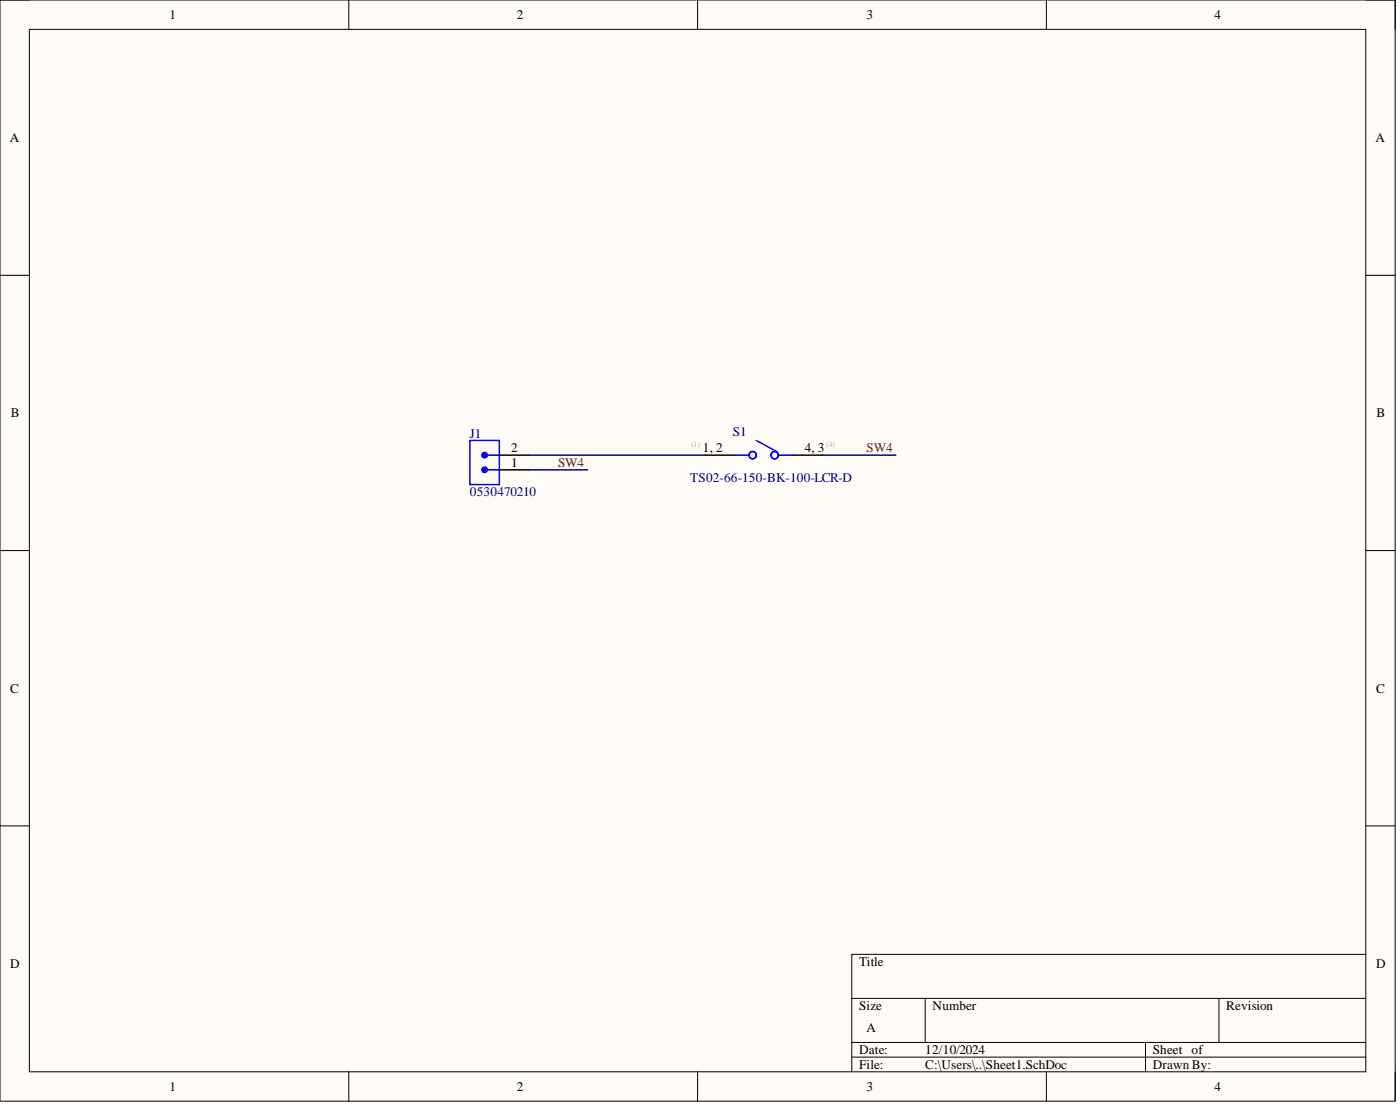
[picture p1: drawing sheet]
<svg xmlns="http://www.w3.org/2000/svg" width="241mm" height="190mm" viewBox="0 0 241 190" stroke-linecap="round" stroke-linejoin="round" font-family="sans-serif">
<path d="M0 0h240.5v189.7h-240.5z" fill-rule="evenodd" fill="#fffcf8"/>
<path d="M0 0h240.5v189.7h-240.5z" fill="none" stroke="#000" stroke-width=".17"/>
<path d="M5.1 5.1h230.3v179.5h-230.3z" fill-rule="evenodd" fill="#fffcf8"/>
<g fill="none" stroke="#000" stroke-width=".17">
<path d="M0 0h5.1M5.1 5.1h230.3v179.5h-230.3zM60.1 0v5.1M120.2 0v5.1M180.3 0v5.1M235.4 0h5.1v5.1M0 47.4h5.1M235.4 47.4h5.1M0 94.8h5.1M235.4 94.8h5.1M0 142.3h5.1M235.4 142.3h5.1"/>
<path d="M146.8 172h88.6M146.8 179.6h88.6M159.5 172v7.6M197.4 179.6v5M210.1 172v7.6M235.4 164.4h-88.6v20.2M60.1 184.6v5.1M120.2 184.6v5.1M146.8 182.1h88.6M180.3 184.6v5.1M240.5 184.6v5.1"/>
</g>
<path d="M81 75.9h5.1v7.6h-5.1zM83.5 80.9h2.6" fill="none" stroke="#00f" stroke-width=".25"/>
<path d="M86.1 78.4h5M86.1 80.9h5" fill="none" stroke="#000" stroke-width=".25"/>
<circle cx="83.5" cy="80.9" r=".51" fill="#00f"/>
<circle cx="83.5" cy="80.9" r=".51" fill="none" stroke="#00f" stroke-width=".17"/>
<path d="M83.5 78.4h2.6" fill="none" stroke="#00f" stroke-width=".25"/>
<circle cx="83.5" cy="78.4" r=".51" fill="#00f"/>
<circle cx="83.5" cy="78.4" r=".51" fill="none" stroke="#00f" stroke-width=".17"/>
<path d="M91.1 78.4h30.4M141.7 78.4h12.7M91.1 80.9h10.1" fill="none" stroke="#000080" stroke-width=".25"/>
<g fill="none" stroke="#00f" stroke-width=".25">
<path d="M126.6 78.4h2.5M130.4 75.9l3.4 1.9M134.2 78.4h2.5"/>
<circle cx="129.7" cy="78.4" r=".63"/>
<circle cx="133.5" cy="78.4" r=".63"/>
</g>
<path d="M121.5 78.4h5.1M136.7 78.4h5" fill="none" stroke="#000" stroke-width=".25"/>
<g font-size="2.3">
<text x="29.2" y="3.3">1</text>
<text x="89.1" y="3.3">2</text>
<text x="149.3" y="3.3">3</text>
<text x="209.3" y="3.3">4</text>
<text x="1.7" y="24.4">A</text>
<text x="237.1" y="24.4">A</text>
<text x="1.9" y="71.9">B</text>
<text x="237.3" y="71.9">B</text>
<text x="88.1" y="77.9">2</text>
<text x="121.2" y="77.9">1, 2</text>
<text x="138.7" y="77.9">4, 3</text>
<text x="88.1" y="80.4">1</text>
<text x="1.8" y="119.3">C</text>
<text x="237.2" y="119.3">C</text>
<text x="1.8" y="166.7">D</text>
<text x="148.1" y="166.4">Title</text>
<text x="237.2" y="166.7">D</text>
<text x="148.1" y="174">Size</text>
<text x="160.7" y="174">Number</text>
<text x="211.4" y="174">Revision</text>
<text x="149.3" y="177.8">A</text>
<text x="148.1" y="181.6">Date:</text>
<text x="148.1" y="184.1">File:</text>
<text x="159.5" y="181.6">12/10/2024</text>
<text x="159.5" y="184.1">C:\Users\..\Sheet1.SchDoc</text>
<text x="198.7" y="181.6">Sheet of</text>
<text x="198.7" y="184.1">Drawn By:</text>
<text x="29.2" y="187.9">1</text>
<text x="89.1" y="187.9">2</text>
<text x="149.3" y="187.9">3</text>
<text x="209.3" y="187.9">4</text>
</g>
<g font-size="2.3" fill="#000080">
<text x="81" y="75.4">J1</text>
<text x="126.3" y="75.1">S1</text>
<text x="119" y="82.9">TS02-66-150-BK-100-LCR-D</text>
<text x="81" y="85.5">0530470210</text>
</g>
<g font-size="2.3" fill="#800000">
<text x="149.3" y="77.9">SW4</text>
<text x="96.2" y="80.4">SW4</text>
</g>
<g font-size="1.3" fill="#b2b0ad">
<text x="119.1" y="77">(1)</text>
<text x="142.4" y="77">(4)</text>
</g>
</svg>
